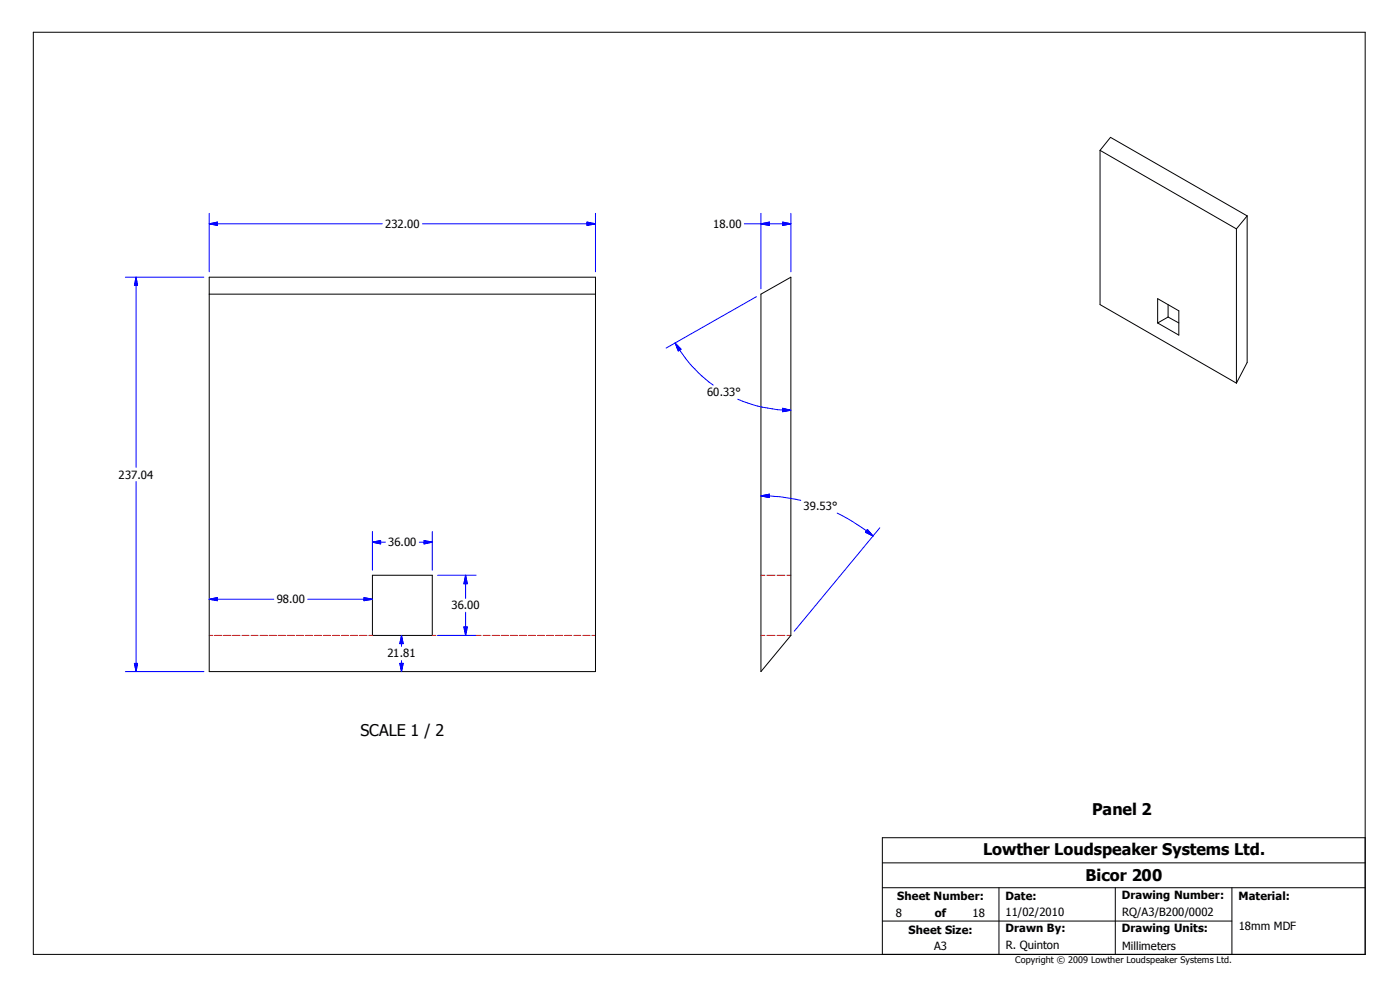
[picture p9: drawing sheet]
<svg xmlns="http://www.w3.org/2000/svg" width="420mm" height="297mm" viewBox="0 0 420 297" stroke-linecap="round" stroke-linejoin="round" font-family="sans-serif">
<g fill="none" stroke="#000" stroke-width=".3">
<path d="M10 9.7h399.4v276.3h-399.4zM329.9 45.1l3.1-3.9 41 23.5M329.9 45.1l40.9 23.5M329.9 45.1v46.2l40.9 23.5M370.8 68.6v46.2M374 64.7v43.9l-3.2 6.2M374 64.7l-3.2 3.9M62.7 83.1h115.9v118.2h-115.9zM62.7 88.2h115.9M228.2 88.2l9-5.1v107.3l-9 10.9zM347.1 89.5l6.4 3.6v7.3l-6.4-3.6zM350.3 95l3.2 1.8"/>
<path d="M350.3 95l-3.2 1.8M350.3 91.3v3.7M111.7 172.4h17.9v18h-17.9zM264.6 258.6h144.8M409.4 251.1h-144.8v34.9M264.6 276h104.8M264.6 266h144.8M299.6 266v20M334.4 266v20M369.4 266v20"/>
</g>
<g fill="none" stroke="#f00" stroke-width=".3">
<path d="M228.2 172.4h1.2M230 172.4h2.4M233 172.4h2.4M236 172.4h1.2M62.7 190.4h1.1M64.3 190.4h2.2M67.1 190.4h2.2M69.8 190.4h2.2M72.6 190.4h2.1M75.3 190.4h2.1M78 190.4h2.2M80.7 190.4h2.2"/>
<path d="M83.4 190.4h2.2M86.1 190.4h2.2M88.8 190.4h2.2M91.5 190.4h2.2M94.2 190.4h2.2M96.9 190.4h2.2M99.7 190.4h2.2M102.4 190.4h2.2M105.2 190.4h2.1M107.9 190.4h2.2M110.6 190.4h1.1M129.6 190.4h1.1"/>
<path d="M131.2 190.4h2.2M133.9 190.4h2.2M136.7 190.4h2.2M139.4 190.4h2.2M142.2 190.4h2.1M144.9 190.4h2.1M147.6 190.4h2.2M150.3 190.4h2.2M153 190.4h2.2M155.7 190.4h2.2M158.4 190.4h2.2M161.2 190.4h2.1"/>
<path d="M163.9 190.4h2.1M166.6 190.4h2.1M169.3 190.4h2.1M172 190.4h2.2M174.8 190.4h2.2M177.5 190.4h1.1M228.2 190.4h1.2M230 190.4h2.4M233 190.4h2.4M236 190.4h1.2"/>
</g>
<g fill="none" stroke="#00f" stroke-width=".3">
<path d="M62.7 67.1h51.9M62.7 67.1l2.5-.5v1zM62.7 63.9v17.6M126.7 67.1h51.9M176 66.6l2.6 .5-2.6 .5zM178.6 63.9v17.6M223.2 67.1h14M228.2 67.1l2.5-.5v1zM228.2 63.9v22.6M234.7 66.6l2.5 .5-2.5 .5zM237.2 63.9v17.6M37.6 83.1h23.5"/>
<path d="M40.8 83.1v57M40.8 83.1l.4 2.4h-.9zM226.8 88.9l-27.1 15.4M202.4 102.8a40.3 40.3 0 0 0 11.5 12.6M202.4 102.8l1.8 1.9-.8 .5zM221.2 119.6a39.1 39.1 0 0 0 16 3.4M234.7 122.4l2.5 .6-2.5 .4zM40.8 144.3v57M111.7 159.3v11.6M129.6 159.3v11.6M228.2 148.6l5.6 .3 6.3 1.1M228.2 148.6l2.5-.5-.1 1z"/>
<path d="M251 153.8l4.5 2.4 6.3 4.4M260.1 158.7l1.7 1.9-2.3-1.1zM263.8 158.2l-25.6 31M62.7 179.6l2.5-.5v.9zM62.7 179.6h19.4M92.3 179.6h19.4M109.1 179.1l2.6 .5-2.6 .4zM111.7 162.5h3.9M111.7 162.5l2.4-.5v1zM125.7 162.5h3.9M127.2 162l2.4 .5-2.4 .5zM131.2 172.4h11.5"/>
<path d="M139.6 172.4v6.9M139.6 172.4l.5 2.5h-1zM40.3 198.8h.9l-.4 2.5zM119.9 198.8h1l-.5 2.5zM120.4 190.4v3.3M120.4 198v3.3M120.4 190.4l.5 2.5h-1zM131.2 190.4h11.5M139.1 187.9h1l-.5 2.5zM139.6 183.5v6.9M37.6 201.3h23.5"/>
</g>
<g fill="#00f" stroke="#00f" stroke-width=".3">
<path d="M176 66.6l2.6 .5-2.6 .5z" fill-rule="evenodd"/>
<path d="M62.7 67.1l2.5-.5v1z" fill-rule="evenodd"/>
<path d="M40.8 83.1l.4 2.4h-.9z" fill-rule="evenodd"/>
<path d="M40.3 198.8h.9l-.4 2.5z" fill-rule="evenodd"/>
<path d="M62.7 179.6l2.5-.5v.9z" fill-rule="evenodd"/>
<path d="M109.1 179.1l2.6 .5-2.6 .4z" fill-rule="evenodd"/>
<path d="M111.7 162.5l2.4-.5v1z" fill-rule="evenodd"/>
<path d="M127.2 162l2.4 .5-2.4 .5z" fill-rule="evenodd"/>
<path d="M139.6 172.4l.5 2.5h-1z" fill-rule="evenodd"/>
<path d="M139.1 187.9h1l-.5 2.5z" fill-rule="evenodd"/>
<path d="M120.4 190.4l.5 2.5h-1z" fill-rule="evenodd"/>
<path d="M119.9 198.8h1l-.5 2.5z" fill-rule="evenodd"/>
<path d="M260.1 158.7l1.7 1.9-2.3-1.1z" fill-rule="evenodd"/>
<path d="M228.2 148.6l2.5-.5-.1 1z" fill-rule="evenodd"/>
<path d="M202.4 102.8l1.8 1.9-.8 .5z" fill-rule="evenodd"/>
<path d="M234.7 122.4l2.5 .6-2.5 .4z" fill-rule="evenodd"/>
<path d="M228.2 67.1l2.5-.5v1z" fill-rule="evenodd"/>
<path d="M234.7 66.6l2.5 .5-2.5 .5z" fill-rule="evenodd"/>
</g>
<g font-size="4.8">
<text x="108.1" y="220.5">SCALE 1 / 2</text>
<text x="327.5" y="244.4">Panel 2</text>
<text x="294.8" y="256.2">Lowther Loudspeaker Systems Ltd.</text>
<text x="325.5" y="264.1">Bicor 200</text>
</g>
<g font-size="3.4">
<text x="115.5" y="68.3">232.00</text>
<text x="213.9" y="68.3">18.00</text>
<text x="212" y="118.8">60.33°</text>
<text x="35.6" y="143.4">237.04</text>
<text x="241" y="152.9">39.53°</text>
<text x="116.4" y="163.7">36.00</text>
<text x="83" y="180.8">98.00</text>
<text x="135.4" y="182.6">36.00</text>
<text x="116.2" y="197">21.81</text>
<text x="269.1" y="269.8">Sheet Number:</text>
<text x="301.5" y="269.8">Date:</text>
<text x="336.4" y="269.5">Drawing Number:</text>
<text x="371.3" y="269.8">Material:</text>
<text x="268.6" y="274.8">8</text>
<text x="280.3" y="274.8">of</text>
<text x="291.6" y="274.8">18</text>
<text x="301.5" y="274.6">11/02/2010</text>
<text x="336.5" y="274.5">RQ/A3/B200/0002</text>
<text x="272.5" y="279.8">Sheet Size:</text>
<text x="301.5" y="279.4">Drawn By:</text>
<text x="336.4" y="279.4">Drawing Units:</text>
<text x="371.4" y="278.8">18mm MDF</text>
<text x="280.1" y="284.7">A3</text>
<text x="301.6" y="284.5">R. Quinton</text>
<text x="336.5" y="284.7">Millimeters</text>
</g>
<text font-size="2.7" x="304.4" y="288.6">Copyright © 2009 Lowther Loudspeaker Systems Ltd.</text>
</svg>
